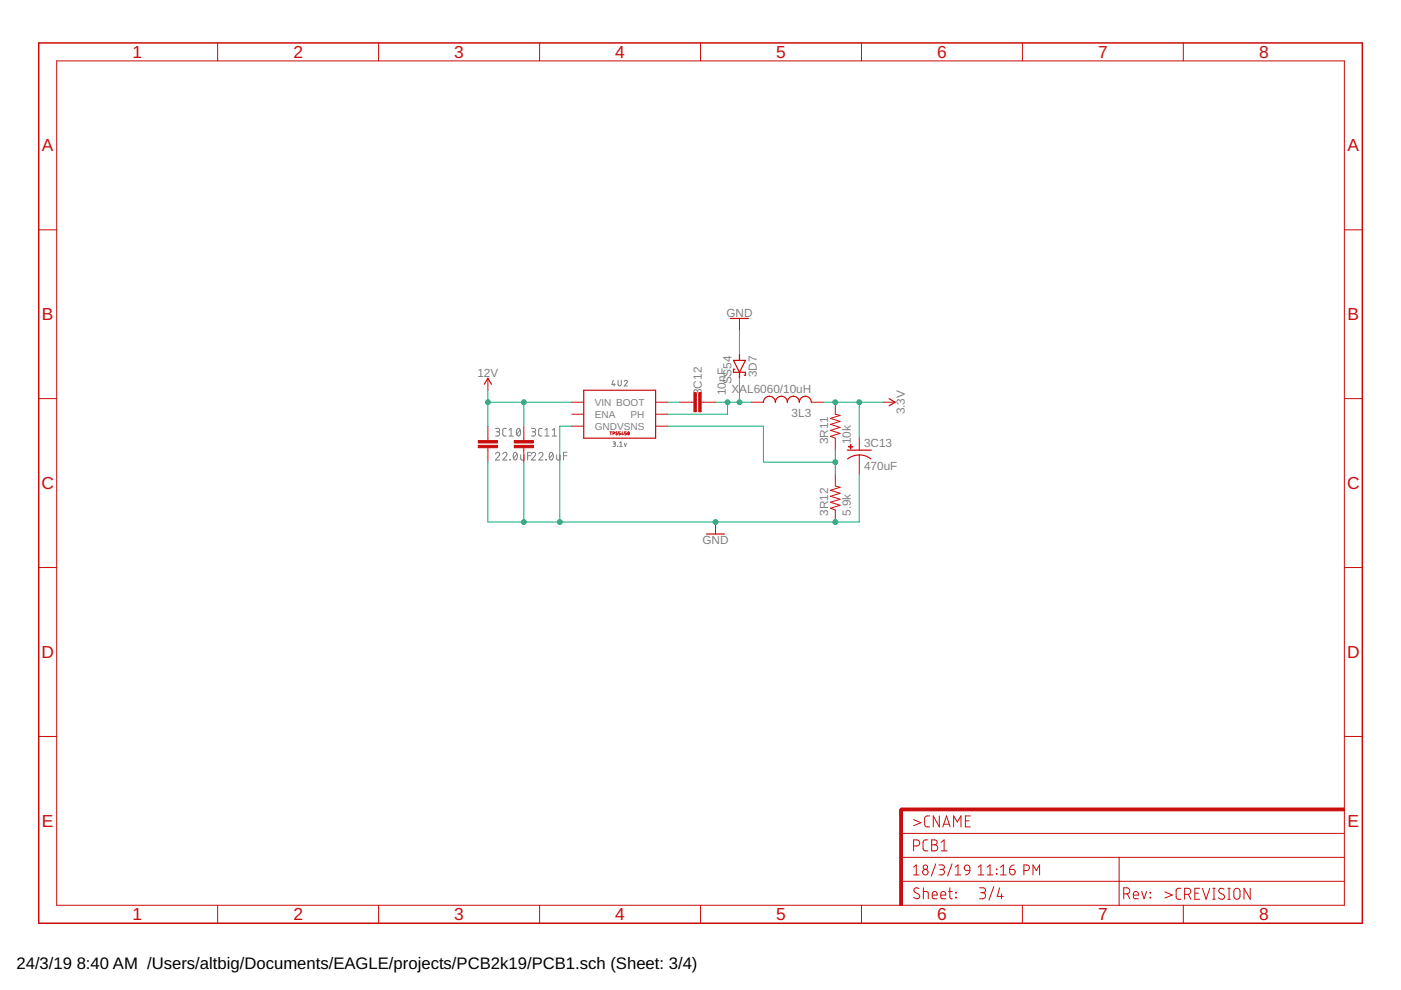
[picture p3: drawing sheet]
<svg xmlns="http://www.w3.org/2000/svg" width="297mm" height="210mm" viewBox="0 0 297 210" stroke-linecap="round" stroke-linejoin="round" font-family="sans-serif">
<g fill="none" stroke="#808080" stroke-width=".21">
<path d="M105.1 96.3a.44 .44 0 0 1 .6-.4 .44 .44 0 0 1 .1 .7l-.7 .9h.8M105.1 90.8h.5a.36 .36 0 0 1 .3 .4 .36 .36 0 0 1-.3 .3h-.4M105.5 91.5a.46 .46 0 0 1 .4 .5 .46 .46 0 0 1-.4 .5h-.4M106.6 96.3a.44 .44 0 0 1 .6-.4 .44 .44 0 0 1 .2 .7l-.8 .9h.9M107.3 90.8h-.5l-.2 .4 .1 1.2 .6 .1M107.9 92.5h.9M107.9 91.2l.5-.4v1.7M108.1 97.4l.1 .1zM109 96l.1-.1a.8 .8 0 0 1 .7 .6 .8 .8 0 0 1-.2 .8l-.4 .2a1.06 1.06 0 0 1-.2-1.5zM109.6 96.3l-.7 .9M109.7 90.9l.1-.1a.8 .8 0 0 1 .6 .6 .8 .8 0 0 1-.2 .8l-.3 .3a1.04 1.04 0 0 1-.2-1.6zM110.3 91.2l-.7 .9"/>
<path d="M110.4 96.4v1l.3 .1h.4v-1.1M111.9 96.6h.7M112.6 95.9h-.7v1.6M112.7 96.3a.44 .44 0 0 1 .6-.4 .44 .44 0 0 1 .1 .7l-.7 .9h.9M112.7 90.8h.5a.36 .36 0 0 1 .4 .4 .36 .36 0 0 1-.4 .3h-.4M113.1 91.5a.46 .46 0 0 1 .5 .5 .46 .46 0 0 1-.5 .5h-.4M114.2 96.3a.44 .44 0 0 1 .7-.4 .44 .44 0 0 1 .1 .7l-.8 .9h.9M114.9 90.8h-.5l-.2 .4 .1 1.2 .6 .1M115.5 92.5h.9M115.5 91.2l.5-.4v1.7M115.7 97.4l.1 .1zM116.6 96l.1-.1a.8 .8 0 0 1 .7 .6 .8 .8 0 0 1-.2 .8l-.3 .2a1.06 1.06 0 0 1-.3-1.5z"/>
<path d="M117.1 92.5h.9M117.1 91.2l.4-.4v1.7M117.2 96.3l-.7 .9M118 96.4v1l.3 .1h.4v-1.1M119.5 96.6h.7M120.2 95.9h-.7v1.6M129.9 93.7l.6 .1-.1 .3h-.3M130 80.6l-.2 1h.6M130.2 94.1l.3 .1v.4l-.6 .1M130.2 81.3v.5M130.9 94.7h.1M131 80.6v.9l.3 .3 .4-.2v-1"/>
<path d="M131.4 94.7h.5M131.4 93.9l.3-.2v1M132.3 80.9a.34 .34 0 0 1 .5-.3 .34 .34 0 0 1 .1 .6l-.6 .6h.7M132.4 94l.2 .7 .2-.7"/>
</g>
<g fill="#c90d0c" stroke="#c90d0c" stroke-width=".21">
<path d="M190.8 171.6h.5v20.3h-.5z"/>
<path d="M191.1 171.3h93.9v.6h-93.9z"/>
<path d="M109 94.4h4.1v.5h-4.1z"/>
<path d="M109 93.4h4.1v.5h-4.1z"/>
<path d="M148.1 83.2h.6v4.1h-.6z"/>
<path d="M147.1 83.2h.5v4.1h-.5z"/>
<path d="M179.9 94.7h.9v.1h-.9z"/>
<path d="M180.3 94.3h.1v.9h-.1z"/>
<path d="M101.4 94.4h4.1v.5h-4.1z"/>
<path d="M101.4 93.4h4.1v.5h-4.1z"/>
</g>
<g fill="none" stroke="#c90d0c" stroke-width=".21">
<path d="M12 12.9h273v179h-273zM46.1 9.1v3.8M80.3 9.1v3.8M114.4 9.1v3.8M148.5 9.1v3.8M182.6 9.1v3.8M216.8 9.1v3.8M250.9 9.1v3.8M8.2 48.7h3.8M285 48.7h3.8M156.8 67.5v2.6M8.2 84.5h3.8"/>
<path d="M103.4 80.2v2.5M103.4 90.4v3M103.4 94.9v3.1M111.1 90.4v3M111.1 94.9v3.1M121.2 85.3h2.6M121.2 90.4h2.6M121.2 87.8h2.6M129.3 91.6h.4M129.5 91.6v.6M130 91.9l.3-.1-.1-.2h-.2v.6M130.9 91.6l-.3 .1 .3 .4h-.4"/>
<path d="M131.5 91.6h-.3v.3l.3 .1-.1 .2h-.2M132 91.6l-.2 .5h.4M132.1 91.9v.3M132.8 91.6h-.4v.3l.4 .1-.1 .2h-.3M133.2 91.6a.27 .27 0 0 1 .2 .3 .27 .27 0 0 1-.3 .2zM133.4 91.7l-.3 .4M139 85.3h2.5M139 90.4h2.5M139 87.8h2.5M144.1 85.3h3M148.7 85.3h3M159.3 85.3h2.6"/>
<path d="M172 85.3h2.6M177.1 85.3v2.5l1 .3-2 .6 2 .6-2 .7 2 .6-2 .6 2 .7-2 .6 1 .4v2.5M182.2 92.9v2.5M182.2 96.5v4M187.2 85.3h2.6M285 84.5h3.8M151.7 110.7v2.5M177.1 100.5v2.6l1 .2-2 .6 2 .7-2 .6 2 .7-2 .6 2 .6-2 .7 1 .3v2.6M8.2 120.3h3.8M285 120.3h3.8M8.2 156.1h3.8M285 156.1h3.8"/>
<path d="M191.1 176.7h93.9M193.7 179.4h.7a.65 .65 0 0 0 .6-.7 .65 .65 0 0 0-.6-.6h-.7v2.3M193.7 173.8l1.6 .6-1.6 .7M196.7 178.1h-.7l-.3 .5 .1 1.6 .3 .2h.6M197.1 173h-.7l-.4 .5 .2 1.6 .2 .2h.7M197.5 178.1h.7a.52 .52 0 0 1 .5 .5 .52 .52 0 0 1-.5 .5 .65 .65 0 0 1 .6 .7 .65 .65 0 0 1-.6 .6h-.7zM197.5 179.1h.7M199.2 173v2.3l-1.3-2.3v2.3M199.5 178.6l.7-.5v2.3M199.9 175.3l.8-2.3 .7 2.3M200.1 174.8h1.2M202.2 175.3v-2.3l.8 1.3 .8-1.3v2.3"/>
<path d="M204.7 174h.8M205.7 173h-1v2.3h1M46.1 191.9v3.8M80.3 191.9v3.8M114.4 191.9v3.8M148.5 191.9v3.8M182.6 191.9v3.8M191.1 186.9h93.9M191.1 181.8h93.9M193.7 183.9l.6-.5v2.1M193.7 185.5h1.2M194.9 188.4a.58 .58 0 0 0-.9-.1 .58 .58 0 0 0 0 .9l.7 .4a.58 .58 0 0 1 .1 .9 .58 .58 0 0 1-.9-.1l-.2-.2"/>
<path d="M195.8 189l.9 .1 .1 1.5M195.8 188.2v2.4M197.7 189.8h1a.54 .54 0 0 0-.4-.8 .54 .54 0 0 0-.6 .5l.1 1 .9 .1M198.4 183.2l-.9 2.5M199.1 183.4h.7a.48 .48 0 0 1 .4 .5 .48 .48 0 0 1-.4 .4h-.5M199.5 189.8h1a.54 .54 0 0 0-.4-.8 .54 .54 0 0 0-.6 .5l.1 1 .9 .1M199.5 180.4h1.3M199.7 184.3a.58 .58 0 0 1 .5 .6 .58 .58 0 0 1-.5 .6h-.6M201.1 189h.8M201.4 188.2v2.1l.5 .3M201.8 183.2l-.9 2.5M202.5 185.5h1.2"/>
<path d="M202.5 183.9l.6-.5v2.1M202.6 189.2l.2 .1zM202.6 190.2l.2 .2zM204.6 183.6l.3-.2 .6 .2 .1 1-1-.2-.2-.3zM205.6 184.6l-.2 .6-.7 .3M207.4 185.5h1.2M207.4 183.9l.6-.5v2.1M207.7 188.2h.7a.52 .52 0 0 1 .6 .6 .52 .52 0 0 1-.6 .5h-.5M208.3 189.3a.65 .65 0 0 1 .7 .6 .65 .65 0 0 1-.7 .7h-.6M209.3 185.5h1.2M209.3 183.9l.6-.5v2.1M210.7 188l-1 2.8"/>
<path d="M211.3 184.3l.1 .1zM211.3 185.2l.1 .1zM211.9 188.2l-.5 1.9h1.3M212.1 185.5h1.2M212.1 183.9l.6-.5v2.1M212.3 189.5v1.1M214.1 184.3h.7a.59 .59 0 0 1 .4 .7 .59 .59 0 0 1-.6 .5 .59 .59 0 0 1-.5-.6zM215 183.4l-.7 .3-.2 .6M216.8 191.9v3.8M217.1 184.6h.6a.59 .59 0 0 0 .6-.6 .59 .59 0 0 0-.6-.6h-.6v2.1M219 185.5v-2.1l.7 1.2 .7-1.2v2.1M237.3 181.8v10.2"/>
<path d="M238.3 189.5h.6a.65 .65 0 0 0 .6-.6 .65 .65 0 0 0-.6-.7h-.6v2.4M239 189.5l.5 1.1M240.3 189.8h1.1a.55 .55 0 0 0-.4-.8 .55 .55 0 0 0-.7 .5l.1 1 1 .1M242.1 189l.5 1.6 .5-1.6M243.8 190.2l.2 .2zM243.8 189.2l.2 .1zM247 189.1l1.6 .7-1.6 .6M250.4 188.3l-.7 .1-.3 .4v1.7l.3 .1 .7 .1M250.9 191.9v3.8M251.2 189.6h.6a.65 .65 0 0 0 .7-.6 .65 .65 0 0 0-.7-.7h-.6v2.4M251.9 189.6l.6 1.1M253.3 189.4h.8"/>
<path d="M254.4 188.3h-1.1v2.4h1.1M254.9 188.3l.8 2.4 .8-2.4M257.1 190.7h.5M257.1 188.3h.5M257.4 188.3v2.4M259.5 188.5a.58 .58 0 0 0-.9-.1 .58 .58 0 0 0 .1 .9l.7 .4a.58 .58 0 0 1 0 .9 .58 .58 0 0 1-.8-.1l-.3-.1M260.3 190.7h.5M260.3 188.3h.5M260.6 188.3v2.4M261.7 188.6a.66 .66 0 0 1 .8-.2 .66 .66 0 0 1 .4 .6v1a.66 .66 0 0 1-.6 .7 .66 .66 0 0 1-.7-.7zM265.1 188.3v2.4l-1.3-2.4v2.4"/>
<circle cx="196.2" cy="183.9" r=".47"/>
<circle cx="196.2" cy="184.9" r=".59"/>
</g>
<path d="M192.3 171.6h-1.2v1.3" fill="none" stroke="#c90d0c" stroke-width=".61"/>
<path d="M8.2 9.1h280.6v186.6h-280.6z" fill="none" stroke="#c90d0c" stroke-width=".32"/>
<path d="M154.9 67.5h3.8M155.5 76.4h2.6l-1.3 2.5zM155.8 78.3h-.3v.6h2.6v.7h-.3M156.8 75.1v1.3M156.8 78.9v1.3M102.7 81.5l.7-1.3 .8 1.3M123.8 82.7h15.2v10.2h-15.2zM161.9 85.3a1.27 1.27 0 0 1 1.2-1.3 1.27 1.27 0 0 1 1.3 1.3 1.27 1.27 0 0 1 1.3-1.3 1.27 1.27 0 0 1 1.2 1.3 1.27 1.27 0 0 1 1.3-1.3 1.27 1.27 0 0 1 1.3 1.3 1.27 1.27 0 0 1 1.3-1.3 1.27 1.27 0 0 1 1.2 1.3M179.6 95.4h5.1M179.7 97.3a4 4 0 0 1 5 0M188.5 84.5l1.3 .8-1.3 .7M149.8 113.2h3.8" fill="none" stroke="#c90d0c" stroke-width=".25"/>
<g fill="none" stroke="#0dab76" stroke-width=".21">
<path d="M156.8 70.1v5M103.4 98v12.7h78.8v-10.2M103.4 82.7v7.7M103.4 85.3h17.8M111.1 85.3v5.1M111.1 98v12.7M121.2 90.4h-2.5v20.3M141.5 90.4h20.4v7.6h15.2M141.5 85.3h2.6M151.7 85.3h7.6M154.2 85.3v2.5h-12.7M156.8 80.2v5.1"/>
<path d="M174.6 85.3h12.6M177.1 95.4v5.1M182.2 85.3v7.6"/>
</g>
<g fill="#0dab76" stroke="#0dab76" stroke-width=".21">
<circle cx="177.1" cy="110.7" r=".51"/>
<circle cx="151.7" cy="110.7" r=".51"/>
<circle cx="111.1" cy="110.7" r=".51"/>
<circle cx="118.7" cy="110.7" r=".51"/>
<circle cx="103.4" cy="85.3" r=".51"/>
<circle cx="111.1" cy="85.3" r=".51"/>
<circle cx="177.1" cy="85.3" r=".51"/>
<circle cx="182.2" cy="85.3" r=".51"/>
<circle cx="154.2" cy="85.3" r=".51"/>
<circle cx="156.8" cy="85.3" r=".51"/>
<circle cx="177.1" cy="98" r=".51"/>
</g>
<g font-size="3.7" fill="#c90d0c">
<text x="28.1" y="12.3">1</text>
<text x="62.2" y="12.3">2</text>
<text x="96.3" y="12.3">3</text>
<text x="130.4" y="12.3">4</text>
<text x="164.6" y="12.3">5</text>
<text x="198.7" y="12.3">6</text>
<text x="232.8" y="12.3">7</text>
<text x="266.9" y="12.3">8</text>
<text x="8.9" y="32.1">A</text>
<text x="285.7" y="32.1">A</text>
<text x="8.9" y="67.9">B</text>
<text x="285.7" y="67.9">B</text>
<text x="8.8" y="103.7">C</text>
<text x="285.6" y="103.7">C</text>
<text x="8.8" y="139.5">D</text>
<text x="285.6" y="139.5">D</text>
<text x="8.9" y="175.3">E</text>
<text x="285.7" y="175.3">E</text>
<text x="28.1" y="195.1">1</text>
<text x="62.2" y="195.1">2</text>
<text x="96.3" y="195.1">3</text>
<text x="130.4" y="195.1">4</text>
<text x="164.6" y="195.1">5</text>
<text x="198.7" y="195.1">6</text>
<text x="232.8" y="195.1">7</text>
<text x="266.9" y="195.1">8</text>
</g>
<g font-size="3.5">
<text x="3.5" y="205.4">24/3/19</text>
<text x="16.3" y="205.4">8:40 AM /Users/altbig/Documents/EAGLE/projects/PCB2k19/PCB1.sch (Sheet: 3/4)</text>
</g>
<g font-size="2.5" fill="#808080">
<text x="154" y="67.3">GND</text>
<text x="101.2" y="80">12V</text>
<text x="148.8" y="83.8" transform="rotate(-90 148.8 83.8)">3C12</text>
<text x="153.9" y="83.8" transform="rotate(-90 153.9 83.8)">10nF</text>
<text x="155.1" y="83.3">XAL6060/10uH</text>
<text x="155.1" y="81.5" transform="rotate(-90 155.1 81.5)">SS54</text>
<text x="160.5" y="80" transform="rotate(-90 160.5 80)">3D7</text>
<text x="167.8" y="88.3">3L3</text>
<text x="191.8" y="87.9" transform="rotate(-90 191.8 87.9)">3.3V</text>
<text x="175.6" y="94.2" transform="rotate(-90 175.6 94.2)">3R11</text>
<text x="180.4" y="94.2" transform="rotate(-90 180.4 94.2)">10k</text>
<text x="183.2" y="94.8">3C13</text>
<text x="183.2" y="99.6">470uF</text>
<text x="175.6" y="109.4" transform="rotate(-90 175.6 109.4)">3R12</text>
<text x="180.4" y="109.4" transform="rotate(-90 180.4 109.4)">5.9k</text>
<text x="148.9" y="115.3">GND</text>
</g>
<g font-size="2.1" fill="#808080">
<text x="126.1" y="86.1">VIN BOOT</text>
<text x="126.1" y="88.6">ENA</text>
<text x="133.7" y="88.6">PH</text>
<text x="126.1" y="91.1">GNDVSNS</text>
</g>
</svg>
